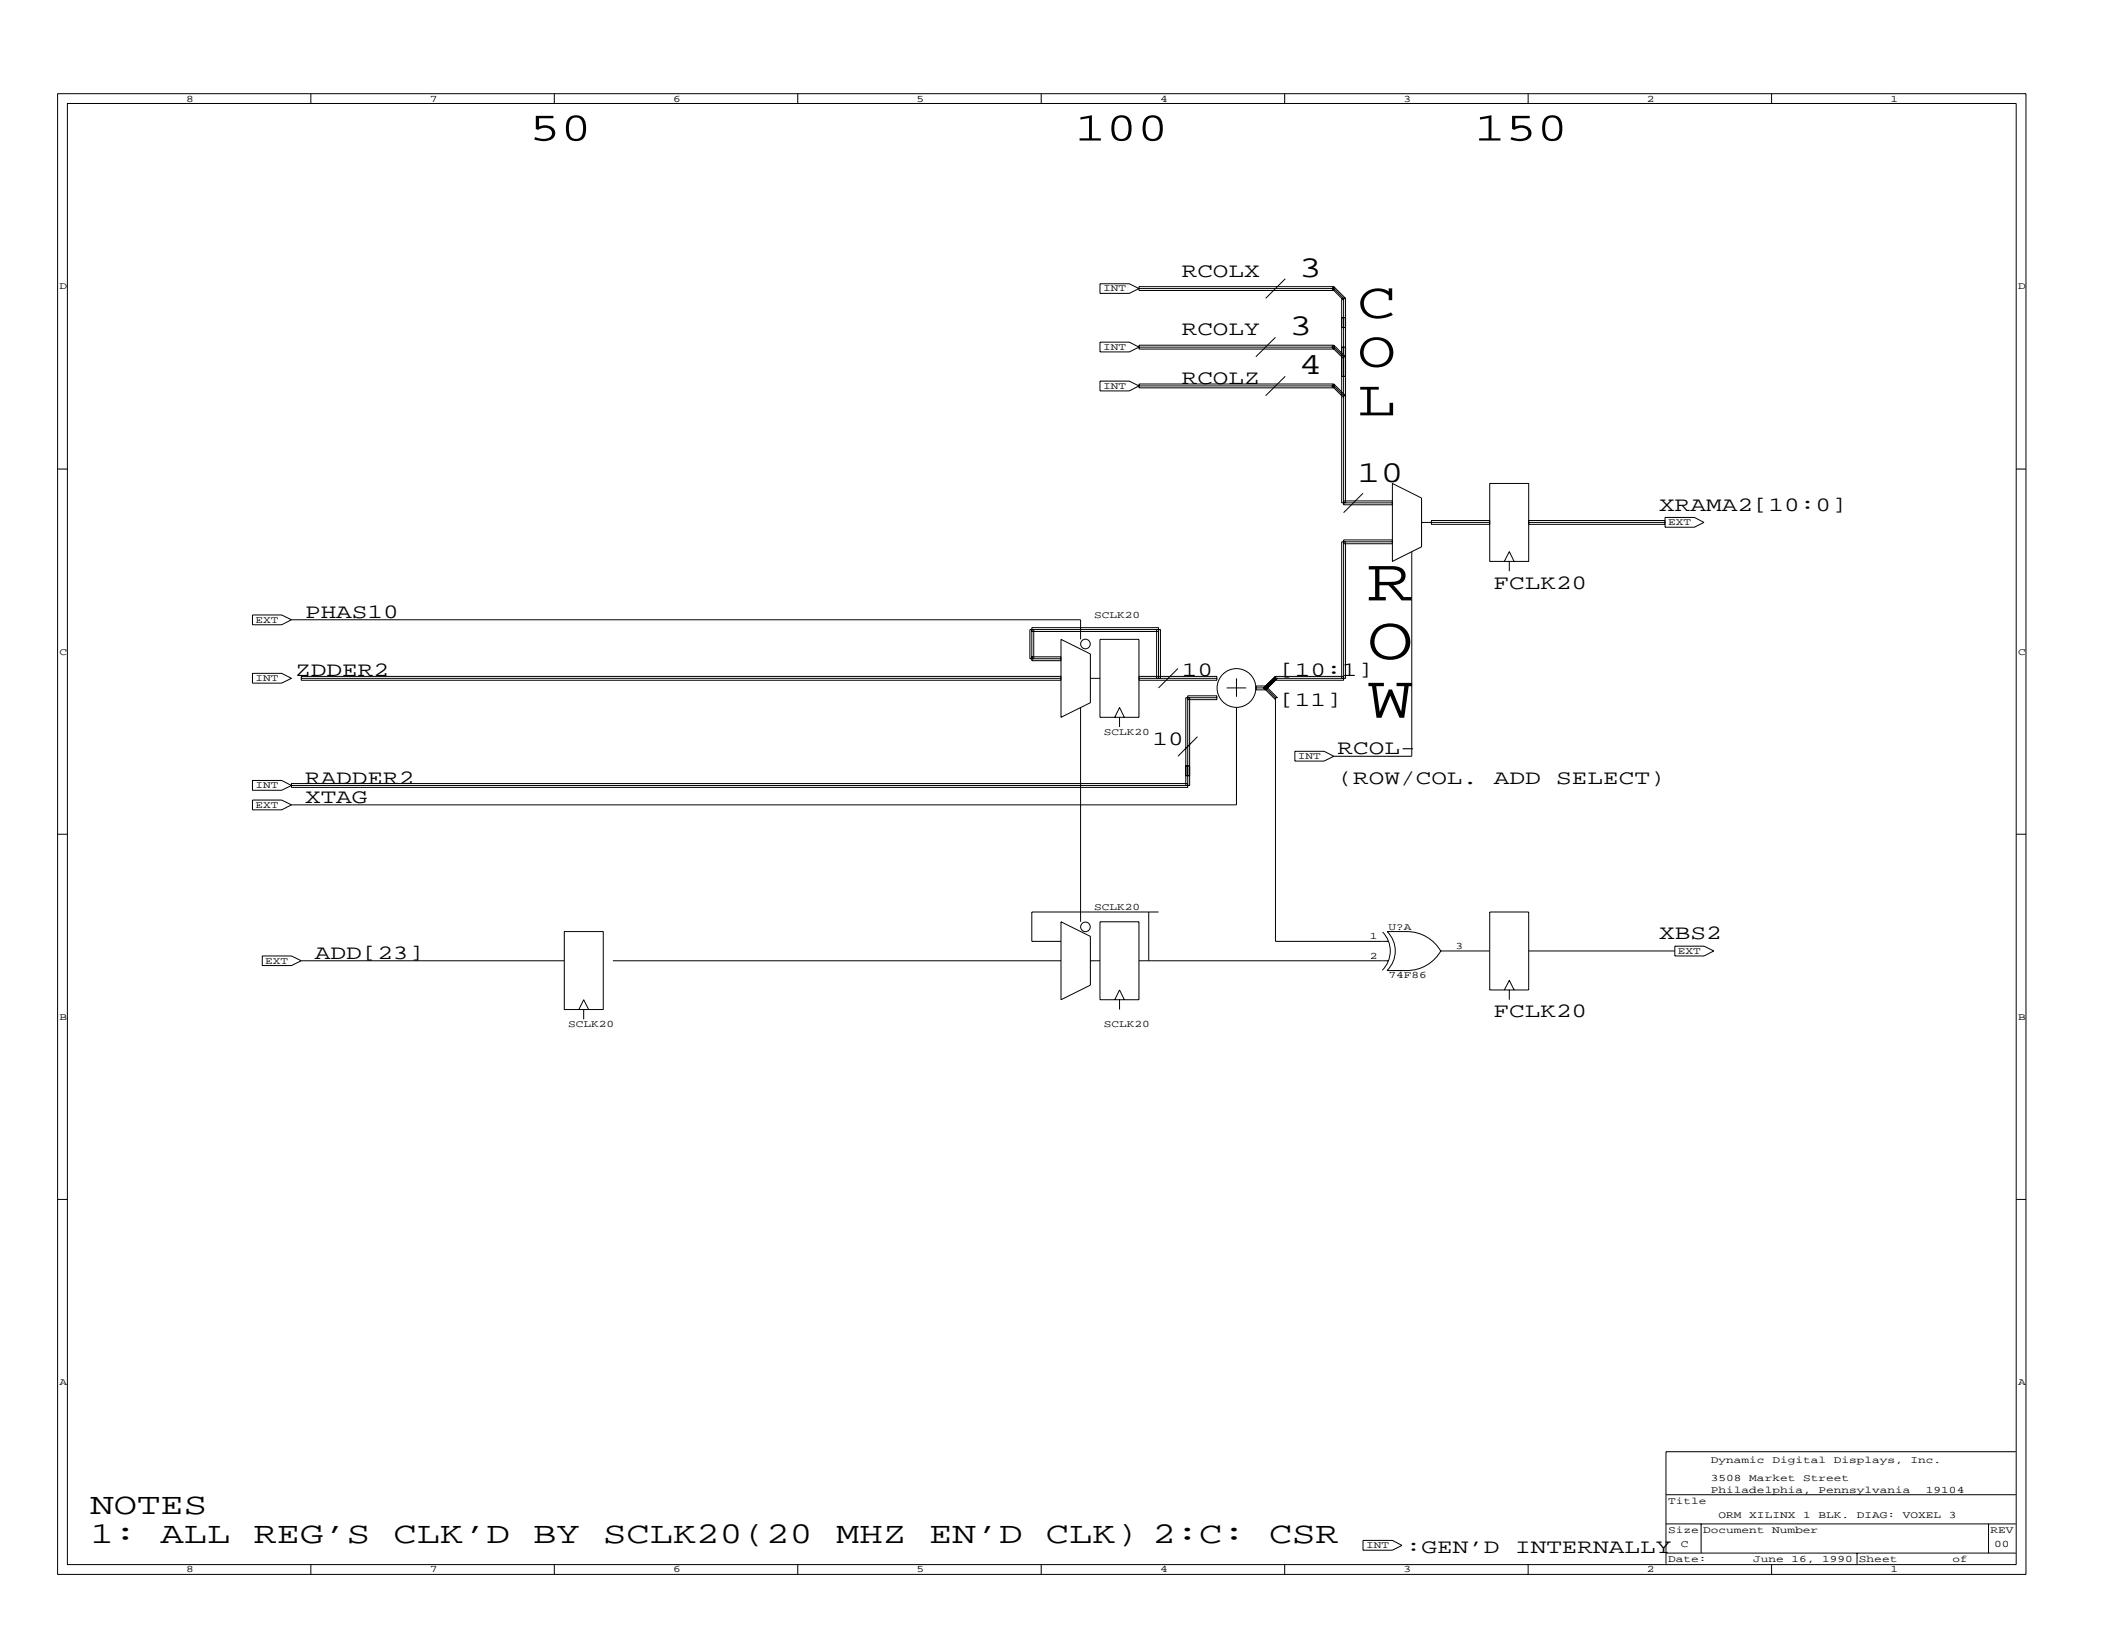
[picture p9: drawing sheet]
<svg xmlns="http://www.w3.org/2000/svg" width="279mm" height="216mm" viewBox="0 0 279 216" stroke-linecap="round" stroke-linejoin="round" font-family="sans-serif">
<g fill="none" stroke="#000" stroke-width=".13">
<path d="M7.6 12.4h260.4v195.9h-260.4zM8.9 13.7h257.8v193.3h-257.8zM41.1 12.4v1.3M73.3 12.4v1.3M105.5 12.4v1.3M137.7 12.4v1.3M170 12.4v1.3M202.2 12.4v1.3M234.4 12.4v1.3M145.5 37.5h3.9l1.3 .7-1.3 .6h-3.9zM150.7 37.9h25.8v.5h-25.8zM150.7 38.2h25.8l1.2 1.3v27.3h6.5"/>
<path d="M170 36.9l-2.6 2.6M176.5 37.9l1.5 1.6M176.5 37.9l-.3 .3 1.5 1.5M178 39.5h-.5v27h6.7M178 39.5v27M145.5 45.3h3.9l1.3 .6-1.3 .7h-3.9zM145.5 50.4h3.9l1.3 .7-1.3 .6h-3.9zM150.7 45.7h25.8v.5h-25.8zM150.7 50.8h25.8v.5h-25.8zM168.7 44.6l-2.6 2.6M170 49.8l-2.6 2.5M176.5 45.7l1.5 1.5h-.3l-1.2-1.3h-25.8"/>
<path d="M176.5 45.7l-.3 .2 1.5 1.5M176.5 50.8l1.5 1.5h-.3l-1.2-1.2h-25.8M176.5 50.8l-.3 .3 1.5 1.5M177.5 45.9h.5M177.5 43.3h.5M177.5 49.8h.5M177.5 42h.5M7.6 62.1h1.3M177.7 66.3h6.5M177.7 71.9h6.5M178 71.7v18h-9.3l-1.3 1.3M180.3 65.3l-2.6 2.5"/>
<path d="M184.2 64l3.9 1.9v6.4l-3.9 2zM184.2 71.4h-6.5v18.6h-9v-.5M184.2 71.7h-6.7v18M186.8 73v27.1h-10.3M188.1 69.1h9M197.1 64h5.1v10.3h-5.1zM197.1 68.9h-7.7v.5h7.7M199 74.3l.7-1.3 .6 1.3M199.7 74.3v1.3M202.2 69.1h18.1M202.2 68.9h18.1M202.2 69.4h18.1"/>
<path d="M220.3 68.5h3.9l1.2 .6-1.2 .6h-3.9zM266.7 62.1h1.3M33.4 81.4h3.9l1.3 .6-1.3 .7h-3.9zM33.4 89.1h3.9l1.3 .6-1.3 .7h-3.9zM38.6 82h104.4v2.6M39.9 89.7h100.5M136.5 83.5h16.8M136.5 86.9h3.9M136.8 83.3v3.8M140.4 84.6l3.8 1.9v6.5l-3.8 1.9zM140.4 89.5h-100.5v.5h100.5M140.4 87.1h-4.2v-3.8h17.3v6.4"/>
<path d="M140.4 87.4h-3.9v-4.4h16.8v6.7M143 93.6v28.3M144.2 89.7h1.3M145.5 84.6h5.2v10.3h-5.2zM147.5 94.9l.6-1.3 .6 1.3M148.1 94.9v1.3M150.7 89.7h10.3M150.7 89.5h10.3v.5h-10.3M153 83.3v6.4M155.8 88.4l-2.5 2.6M157.1 92.6h3.9v-.6h-3.9v12.2h-118.5v-.5h118.5M157.4 92.3v11.6h-118.8"/>
<path d="M158.4 97.5l-2.6 2.6M161 92.3h-4.1v11.6M162.3 91h2.6M163.6 89.7v2.5M163.6 93.6v12.9h-125M166.1 91h1.3M167.2 91l1.5 1.6M167.4 91l1.3 1.3M167.4 90.8l1.6 1.5h-.3M167.4 90.8l-.2 .2M167.4 90.8h-1.3v.5h1.3M167.4 90.8v.5"/>
<path d="M168.7 92.3v32.2h15M168.7 89.5l-1.5 1.5M168.7 89.5h9M169 89.7l-1.6 1.6M171.3 99.4h3.9l1.3 .7-1.3 .6h-3.9zM7.6 110.4h1.3M33.4 103.3h3.9l1.3 .6-1.3 .6h-3.9zM33.4 105.8h3.9l1.3 .7-1.3 .6h-3.9zM156.9 101.3h.5M156.9 102.6h.5M266.7 110.4h1.3M34.7 126.5h3.9l1.3 .6-1.3 .6h-3.9z"/>
<path d="M39.9 127.1h34.8M74.7 123.2h5.1v10.4h-5.1zM76.6 133.6l.6-1.3 .7 1.3M77.2 133.6v1.2M81.1 127.1h59.3M140.4 121.9l3.8 2v6.4l-3.8 2zM144.2 127.1h1.3M145.5 121.9h5.2v10.4h-5.2zM147.5 132.3l.6-1.3 .6 1.3M148.1 132.3v1.3M150.7 127.1h33M152 120.6v6.5"/>
<path d="M153.3 120.6h-16.8v3.9h3.9M182.9 123.3a3.6 3.6 0 0 1 0 5.1M183.5 123.3a3.6 3.6 0 0 1 0 5.1M183.5 123.2a9.2 9.2 0 0 1 4.6 .4 5.2 5.2 0 0 1 2.5 2.3M190.6 125.8h6.5M190.6 125.7a5.2 5.2 0 0 1-4.5 2.7h-2.6M197.1 120.6h5.1v10.4h-5.1zM199 131l.7-1.3 .6 1.3M199.7 131v1.3M202.2 125.8h19.4M221.6 125.2h3.8l1.3 .6-1.3 .7h-3.8zM7.6 158.7h1.3"/>
<path d="M266.7 158.7h1.3M220.4 197.7h46.3M266.7 192h-46.3v14.9M41.1 207v1.3M73.3 207v1.3M105.5 207v1.3M137.7 207v1.3M170 207v1.3M180.3 203.8h3.9l1.3 .6-1.3 .7h-3.9zM202.2 207v1.3M220.4 205.5h46.3M220.4 201.6h46.3"/>
<path d="M225 201.6v3.9M234.4 207v1.3M245.7 205.5v1.4M263.1 201.6v3.9"/>
<circle cx="143.6" cy="85.2" r=".64"/>
<circle cx="163.6" cy="91" r="2.57"/>
<circle cx="143.6" cy="122.6" r=".64"/>
</g>
<g font-size="8.1">
<text x="180.8" y="79.4">R</text>
<text x="180.8" y="87.1">O</text>
<text x="180.8" y="94.9">W</text>
</g>
<g font-size="6.7">
<text x="179.6" y="42">C</text>
<text x="179.6" y="48.5">O</text>
<text x="179.6" y="54.9">L</text>
</g>
<g font-size="5.4">
<text x="70" y="18.6">50</text>
<text x="142.2" y="18.6">100</text>
<text x="195" y="18.6">150</text>
</g>
<g font-size="4">
<text x="171.8" y="36.6">3</text>
<text x="170.5" y="44.4">3</text>
<text x="171.8" y="49.5">4</text>
<text x="179.6" y="63.7">10</text>
<text x="12" y="200.3">NOTES</text>
<text x="12" y="204.2">1:</text>
<text x="21.2" y="204.2">ALL</text>
<text x="33.6" y="204.2">REG’S</text>
<text x="52.1" y="204.2">CLK’D</text>
<text x="70.5" y="204.2">BY</text>
<text x="79.8" y="204.2">SCLK20(20</text>
<text x="110.6" y="204.2">MHZ</text>
<text x="122.9" y="204.2">EN’D</text>
<text x="138.3" y="204.2">CLK) 2:C:</text>
<text x="167.9" y="204.2">CSR</text>
</g>
<g font-size="2.7">
<text x="156.3" y="36.6">RCOLX</text>
<text x="156.3" y="44.4">RCOLY</text>
<text x="156.3" y="50.8">RCOLZ</text>
<text x="219.5" y="67.6">XRAMA2[10:0]</text>
<text x="197.6" y="77.9">FCLK20</text>
<text x="40.4" y="81.7">PHAS10</text>
<text x="39.1" y="89.5">ZDDER2</text>
<text x="156.3" y="89.5">10</text>
<text x="169.2" y="89.5">[10:1]</text>
<text x="169.2" y="93.3">[11]</text>
<text x="152.5" y="98.5">10</text>
<text x="177" y="99.8">RCOL-</text>
<text x="40.4" y="103.7">RADDER2</text>
<text x="40.4" y="106.2">XTAG</text>
<text x="177" y="103.7">(ROW/COL.</text>
<text x="197.6" y="103.7">ADD</text>
<text x="205.9" y="103.7">SELECT)</text>
<text x="219.5" y="124.3">XBS2</text>
<text x="41.7" y="126.8">ADD[23]</text>
<text x="197.6" y="134.6">FCLK20</text>
<text x="186" y="205.5">:GEN’D</text>
<text x="200.4" y="205.5">INTERNALLY</text>
</g>
<g font-size="1.3">
<text x="24.6" y="13.4">8</text>
<text x="56.8" y="13.4">7</text>
<text x="89.1" y="13.4">6</text>
<text x="121.3" y="13.4">5</text>
<text x="153.5" y="13.4">4</text>
<text x="185.7" y="13.4">3</text>
<text x="217.9" y="13.4">2</text>
<text x="250.1" y="13.4">1</text>
<text x="7.9" y="38.3">D</text>
<text x="145.9" y="38.6">INT</text>
<text x="267" y="38.3">D</text>
<text x="145.9" y="46.3">INT</text>
<text x="145.9" y="51.4">INT</text>
<text x="220.7" y="69.5">EXT</text>
<text x="33.8" y="82.4">EXT</text>
<text x="144.8" y="81.7">SCLK20</text>
<text x="7.9" y="86.6">C</text>
<text x="267" y="86.6">C</text>
<text x="33.8" y="90.1">INT</text>
<text x="146" y="97.2">SCLK20</text>
<text x="171.7" y="100.4">INT</text>
<text x="33.8" y="104.3">INT</text>
<text x="33.8" y="106.9">EXT</text>
<text x="144.8" y="120.4">SCLK20</text>
<text x="181.2" y="124.3">1</text>
<text x="183.7" y="123">U?A</text>
<text x="192.6" y="125.6">3</text>
<text x="35.1" y="127.5">EXT</text>
<text x="181.2" y="126.8">2</text>
<text x="183.7" y="129.4">74F86</text>
<text x="221.9" y="126.2">EXT</text>
<text x="7.9" y="134.9">B</text>
<text x="75.2" y="135.9">SCLK20</text>
<text x="146" y="135.9">SCLK20</text>
<text x="267" y="134.9">B</text>
<text x="7.9" y="183.2">A</text>
<text x="267" y="183.2">A</text>
<text x="226.3" y="197.5">Philadelphia,</text>
<text x="226.3" y="195.9">3508</text>
<text x="226.3" y="193.6">Dynamic</text>
<text x="231.4" y="195.9">Market</text>
<text x="234.5" y="193.6">Digital</text>
<text x="238.5" y="195.9">Street</text>
<text x="240.6" y="197.5">Pennsylvania</text>
<text x="242.6" y="193.6">Displays,</text>
<text x="252.8" y="193.6">Inc.</text>
<text x="254.8" y="197.5">19104</text>
<text x="220.7" y="202.8">Size Document</text>
<text x="220.7" y="199">Title</text>
<text x="227.4" y="200.8">ORM</text>
<text x="231.4" y="200.8">XILINX</text>
<text x="234.4" y="202.8">Number</text>
<text x="238.5" y="200.8">1</text>
<text x="240.6" y="200.8">BLK.</text>
<text x="245.6" y="200.8">DIAG:</text>
<text x="251.7" y="200.8">VOXEL</text>
<text x="257.8" y="200.8">3</text>
<text x="263.3" y="202.8">REV</text>
<text x="24.6" y="208">8</text>
<text x="56.8" y="208">7</text>
<text x="89.1" y="208">6</text>
<text x="121.3" y="208">5</text>
<text x="153.5" y="208">4</text>
<text x="180.7" y="204.8">INT</text>
<text x="185.7" y="208">3</text>
<text x="217.9" y="208">2</text>
<text x="220.7" y="206.6">Date:</text>
<text x="222.4" y="204.7">C</text>
<text x="231.9" y="206.6">June</text>
<text x="237" y="206.6">16,</text>
<text x="241.1" y="206.6">1990 Sheet</text>
<text x="250.1" y="208">1</text>
<text x="258.3" y="206.6">of</text>
<text x="263.8" y="204.7">00</text>
</g>
</svg>
